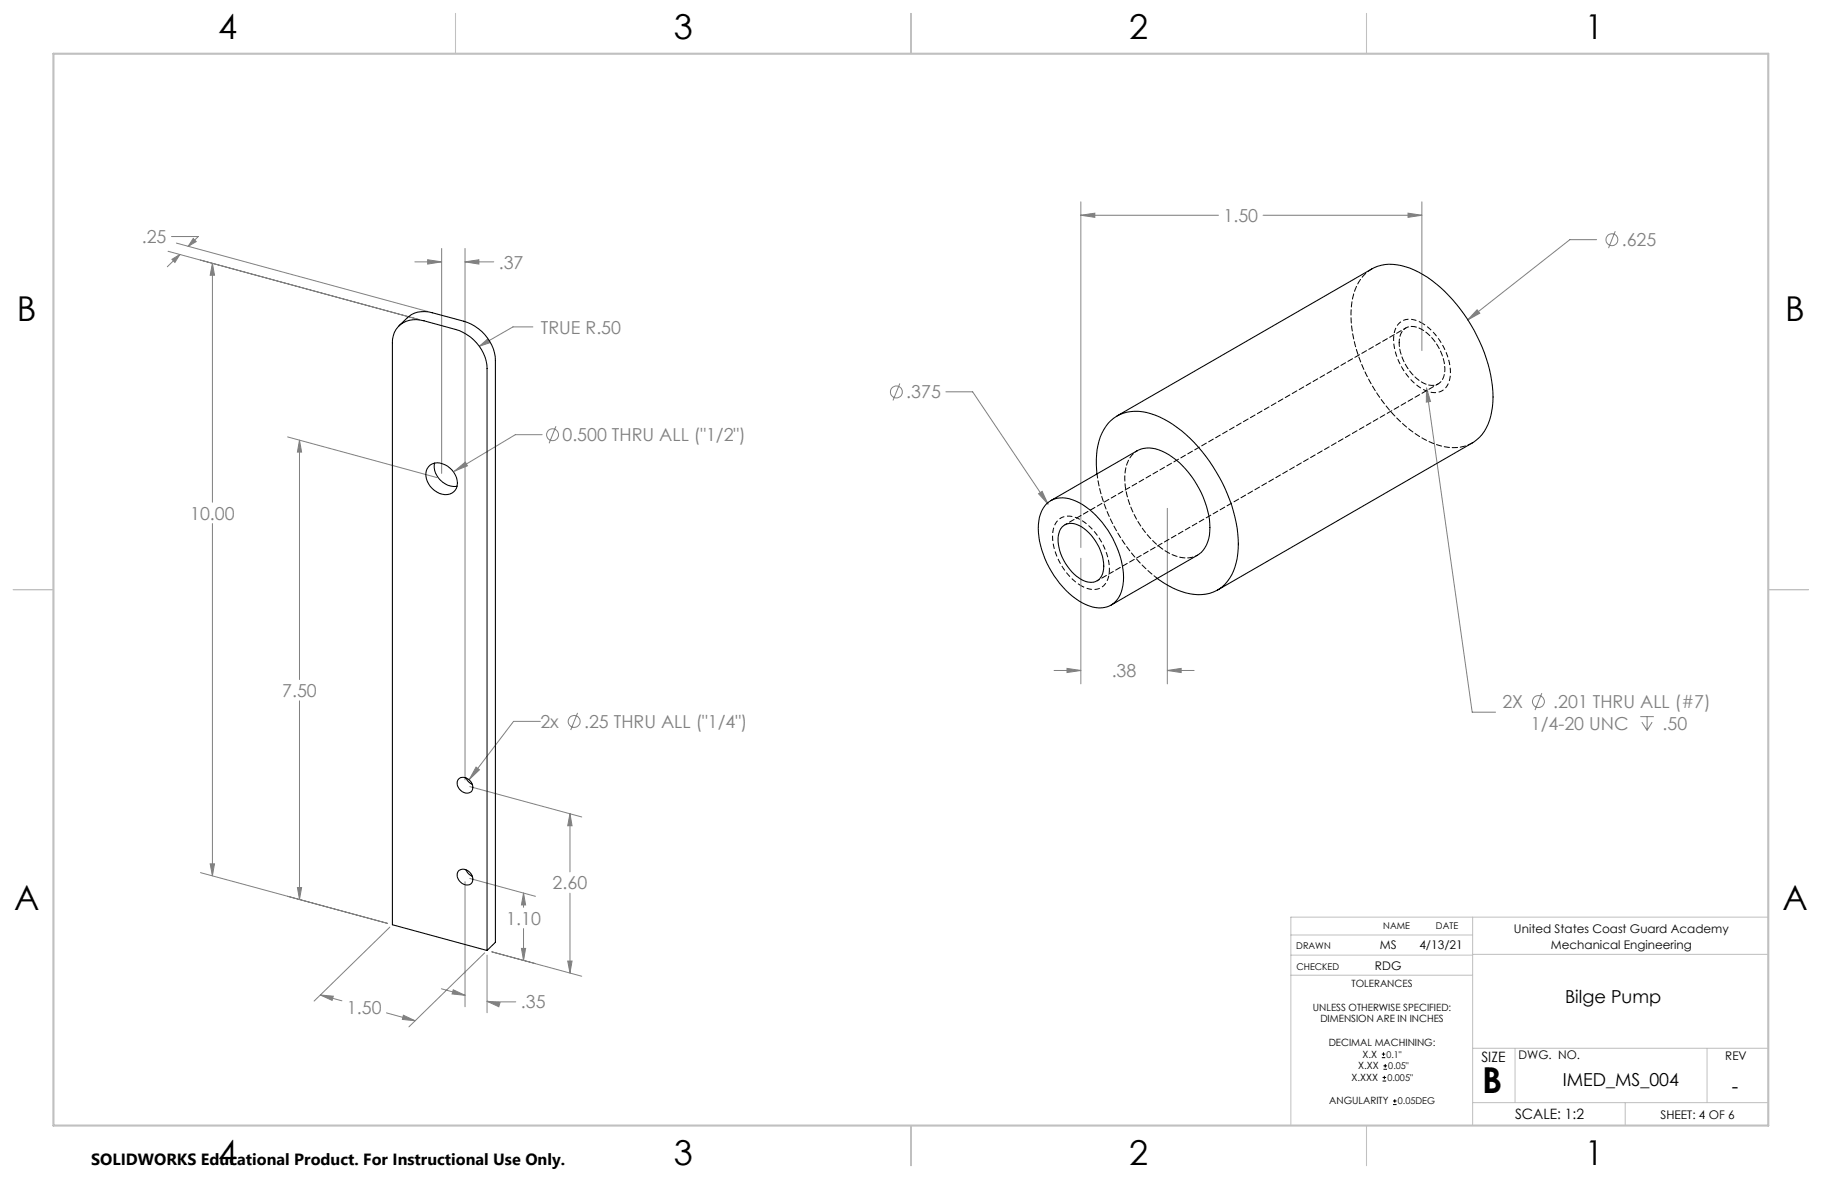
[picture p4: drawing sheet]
<svg xmlns="http://www.w3.org/2000/svg" width="432mm" height="279mm" viewBox="0 0 432 279" stroke-linecap="round" stroke-linejoin="round" font-family="sans-serif">
<g fill="none" stroke="#808080" stroke-width=".24">
<path d="M39.8 59.5l59.5 16.2M40.6 56.1h6.4l-2.4 2.3M41.8 57.6l59.5 16.2M45.8 56.5l.7 .8-1.9 1.1zM104.7 58.9v53.3M110.2 58.9v125.9M256.2 51l3.3-.5v1zM256.2 47.8v82M256.2 51h32.6M299.3 51h37.7M333.7 50.5l3.3 .5-3.3 .5zM337 47.8v35.3"/>
<path d="M378.4 56.8h-6.4l-24.2 19M382.8 54.8l-1.6 4M40.7 61.5l1.9-1.2-1.1 1.9zM42.6 60.3l-2.9 2.9M50.3 62.4l.5 2.8h-1zM50.3 62.4v56.6M98.3 62.1h6.4M101.4 61.6l3.3 .5-3.3 .5zM110.2 62.1l3.3-.5v1zM110.2 62.1h6.8M126.3 77.5h-4.7l-8 4.6M350.1 73.4l.6 .8-2.9 1.6z"/>
<path d="M113.6 82.1l1.9-1.7 .5 .8zM213.3 90.9l-1.7 4M224.2 92.9h6.3l17.9 26.6M338.1 91.9l.9 3.2-1 .2zM338.1 91.9l10.8 76.9h5.5M68.2 103.5l35.3 9.7M71 104.3v56.7M71 104.3l.5 2.8h-1zM107.7 111.7l2.6-2.2 .5 .9zM128.5 103h-6.4l-14.4 8.7M131.8 101l-1.7 4.1M246.1 117l.9-.5 1.4 3z"/>
<path d="M50.3 124.1v83.4M256.2 132.3v29.8M276.6 120.5v41.6M249.8 158.9h6.4M252.9 158.4l3.3 .5-3.3 .5zM276.6 158.9h6.4M276.6 158.9l3.3-.5v1zM71 166.1v47M128.1 171h-6.4l-10.5 13.7M136.9 168.9l-1.6 4.1M365.4 164.3l-1.6 4M388.7 169.8h3.2"/>
<path d="M389.1 171.1l1.2 2M390.3 169.8v3.3M391.5 171.1l-1.2 2M111.3 186.4l26.6 7.2M112.8 181.8l.8 .6-2.4 2.3zM135.1 192.8l.5 2.9h-1.1zM135.1 192.8v13.8M47.5 206.8l44.4 12M49.8 204.7h1l-.5 2.8zM70.5 210.3h1l-.5 2.8zM92.4 219.7l-18 17.5M110.2 209v29.6"/>
<path d="M111.3 208.2l15.6 4.2M124.1 211.6l.5 2.9h-1zM124.1 211.6v3.4M135.1 211.7v18.9M75.9 235.8l5.1 1.4M75.9 235.8l3.1 .3-.3 1zM104.6 234.3l5.6 1.6M107.4 234.6l2.8 1.3-3.1-.4zM114.9 225.8l-18 17.5M115.4 237.3l3.1 .3-.3 1zM115.4 226.3v13.7M115.4 237.3l.5 .1h6.3"/>
<path d="M116.6 225.6l21.3 5.8M123.6 224.8h1l-.5 2.8zM124.1 220.1v7.5M134.5 227.8h1.1l-.5 2.8zM91.6 240l6.8 1.9M95.6 240.6l2.8 1.3-3-.3z"/>
<circle cx="382" cy="56.8" r="1.41"/>
<circle cx="212.4" cy="92.9" r="1.41"/>
<circle cx="131" cy="103" r="1.41"/>
<circle cx="136.1" cy="171" r="1.41"/>
<circle cx="364.6" cy="166.3" r="1.42"/>
</g>
<path d="M327.5 250.6h.8M327.5 249.8h.8M327.7 256.2h.8M327.7 255.3h.8M327.9 249.4v.8M327.9 253.4h.8M327.9 252.6h.8M328.1 255v.8M328.3 252.2v.8M330.1 261.8h.9M330.1 260.9h.9M330.6 260.5v.8" fill="none" stroke="#000" stroke-width=".24"/>
<path d="M337 76.6a4.2 4.2 0 0 0-5.9 .5 9.3 9.3 0 0 0 .5 8.7 12.2 12.2 0 0 0 7.7 7.2 3.7 3.7 0 0 0 4.4-3.8 14.6 14.6 0 0 0-6.7-12.6M256.2 138.8a14.4 14.4 0 0 1-6.7-13 3.8 3.8 0 0 1 5.9-3 14.2 14.2 0 0 1 7.4 13.5 3.8 3.8 0 0 1-6 2.8l-.6-.3" fill="none" stroke="#000" stroke-width=".24" stroke-dasharray="1.3 .6" stroke-dashoffset=".4" stroke-linecap="butt"/>
<path d="M349 217.3v49.4M419.1 217.3h-113.2v49.4M305.9 231.1h43.1M305.9 226.3h43.1M305.9 221.6h43.1M349 226.2h70.1M349 248.4h70.1M359.1 248.4v12.9M404.6 248.4v12.9M349 261.3h70.1M385.2 261.3v5.4" fill="none" stroke="#c0c0c0" stroke-width=".24"/>
<path d="M108 3.2v9.5M215.9 3.2v9.5M323.8 3.2v9.5M3.1 139.7h9.6M419.1 139.7h9.5M215.9 266.7v9.6M323.8 266.7v9.6" fill="none" stroke="#c0c0c0" stroke-width=".25"/>
<path d="M12.7 12.7h406.4v254h-406.4z" fill="none" stroke="#c0c0c0" stroke-width=".5"/>
<path d="M75.9 235.8l3.1 .3-.3 1zM95.6 240.6l2.8 1.3-3-.3zM115.4 237.3l3.1 .3-.3 1zM107.4 234.6l2.8 1.3-3.1-.4zM123.6 224.8h1l-.5 2.8zM124.1 211.6l.5 2.9h-1zM134.5 227.8h1.1l-.5 2.8zM135.1 192.8l.5 2.9h-1.1zM70.5 210.3h1l-.5 2.8zM71 104.3l.5 2.8h-1zM49.8 204.7h1l-.5 2.8zM50.3 62.4l.5 2.8h-1zM45.8 56.5l.7 .8-1.9 1.1zM40.7 61.5l1.9-1.2-1.1 1.9zM113.6 82.1l2.4-.9-.5-.8zM107.7 111.7l3.1-1.3-.5-.9zM112.8 181.8l-1.6 2.9 2.4-2.3zM101.4 61.6l3.3 .5-3.3 .5zM110.2 62.1l3.3-.5v1zM256.2 51l3.3-.5v1zM333.7 50.5l3.3 .5-3.3 .5zM252.9 158.4l3.3 .5-3.3 .5zM276.6 158.9l3.3-.5v1zM246.1 117l2.3 2.5-1.4-3zM350.1 73.4l-2.3 2.4 2.9-1.6zM338.1 91.9l-.1 3.4 1-.2z" fill="#808080"/>
<g fill="none" stroke="#000" stroke-width=".25">
<path d="M94.3 77.5a5.9 5.9 0 0 1 6.2-1.5l7.5 2.1a10.4 10.4 0 0 1 7.4 9.2v137.9l-22.4-6.1v-137.9a5.7 5.7 0 0 1 1.3-3.7zM94.5 77.2a9.3 9.3 0 0 1 4.5-3.2 7.4 7.4 0 0 1 3.4 .1l7.5 2a10.3 10.3 0 0 1 7.5 9.3v137.9l-2 1.9M264.7 98.6l60.4-34.9a10.3 10.3 0 0 1 9-.2 31 31 0 0 1 14.5 13.5 32.9 32.9 0 0 1 5.1 19.4 10.9 10.9 0 0 1-4.8 8.6l-60.4 34.8M101.6 110.6a3.4 3.4 0 0 1 4.4-.1 4.3 4.3 0 0 1 1.9 5.6 3.4 3.4 0 0 1-4.9 .1 4.1 4.1 0 0 1-1.4-5.6zM103 109.7a4.9 4.9 0 0 0 5.3 5.5M248.1 119.3a6.1 6.1 0 0 1 6.9-.6 21.5 21.5 0 0 1 10.7 14.2 11.1 11.1 0 0 1-1 9.3 5.8 5.8 0 0 1-7.3 1.1 21.5 21.5 0 0 1-10.8-14.1 11.2 11.2 0 0 1 1-9.3zM249 118.6l20.5-11.8a6.8 6.8 0 0 1 6.7 .5 22.2 22.2 0 0 1 10.5 17.7 7.1 7.1 0 0 1-2.9 6.6l-20.5 11.8M260 112.3a15.8 15.8 0 0 1 2.6-12 9.2 9.2 0 0 1 10.1-2.3 28.2 28.2 0 0 1 14 11.4 34.7 34.7 0 0 1 6.7 20.7 11.8 11.8 0 0 1-4.4 9.5 10.5 10.5 0 0 1-10 .2l-2.1-1-2.7-1.7M251.7 124.9a3.5 3.5 0 0 1 4.6-.1 11.4 11.4 0 0 1 5.1 10.6 3.1 3.1 0 0 1-5.1 2 11.6 11.6 0 0 1-5.5-10.5l.3-1.1zM108.8 184.5a2.28 2.28 0 0 1 2.5 .4 2.28 2.28 0 0 1 .6 2.5 2.16 2.16 0 0 1-2.4 .2 2.16 2.16 0 0 1-1.2-2l.1-.4zM110.4 184.4l.7 .9 .8 .6M108.8 206.3a2.28 2.28 0 0 1 2.5 .4 2.28 2.28 0 0 1 .6 2.5 1.91 1.91 0 0 1-3.1-.5 1.79 1.79 0 0 1 0-2.4z"/>
<path d="M110.4 206.1l.7 1.1 .8 .5"/>
</g>
<path d="M269.5 106.8a7.1 7.1 0 0 0-2.9 6.6 22.2 22.2 0 0 0 10.5 17.7 6.8 6.8 0 0 0 6.7 .5" fill="none" stroke="#000" stroke-width=".24" stroke-dasharray="1.3 .6" stroke-dashoffset=".7"/>
<path d="M260 112.3a38.5 38.5 0 0 0 14.3 24.8" fill="none" stroke="#000" stroke-width=".24" stroke-dasharray="1.3 .6" stroke-dashoffset=".3"/>
<path d="M325.1 63.7a10.9 10.9 0 0 0-4.9 9.2 34.6 34.6 0 0 0 7.2 21.9 27.5 27.5 0 0 0 14 10.9 9.8 9.8 0 0 0 7.5-.7" fill="none" stroke="#000" stroke-width=".24" stroke-dasharray="1.3 .6" stroke-dashoffset=".1"/>
<path d="M331.6 81.2a3.2 3.2 0 0 1 3.5-3.8 10 10 0 0 1 6.7 6.7 6.4 6.4 0 0 1-.3 6.4 3.4 3.4 0 0 1-4.6 0 12 12 0 0 1-5.3-9.3" fill="none" stroke="#000" stroke-width=".24" stroke-dasharray="1.3 .6" stroke-dashoffset=".4"/>
<path d="M333.2 77.7l-80.8 46.7M260 137.6l80.8-46.6" fill="none" stroke="#000" stroke-width=".24" stroke-dasharray="1.3 .6" stroke-dashoffset=".6"/>
<text font-size="8.5" x="351.3" y="259">B</text>
<g font-size="8.1">
<text x="51.7" y="9.3">4</text>
<text x="159.7" y="9.3">3</text>
<text x="267.6" y="9.3">2</text>
<text x="375.6" y="9.3">1</text>
<text x="4" y="76">B</text>
<text x="423.1" y="76">B</text>
<text x="3.3" y="215.7">A</text>
<text x="422.4" y="215.7">A</text>
<text x="51.7" y="276">4</text>
<text x="159.7" y="276">3</text>
<text x="267.6" y="276">2</text>
<text x="375.6" y="276">1</text>
</g>
<text font-size="4.7" x="410.5" y="259.1">-</text>
<g font-size="4.2" fill="#808080">
<text x="290" y="52.6">1.50</text>
<text x="33.6" y="57.7">.25</text>
<text x="384.4" y="58.3">.625</text>
<text x="118.2" y="63.7">.37</text>
<text x="128.2" y="79">TRUE R.50</text>
<text x="214.8" y="94.4">.375</text>
<text x="133.3" y="104.6">0.500 THRU ALL (&quot;1/2&quot;)</text>
<text x="45.1" y="123.1">10.00</text>
<text x="263.5" y="160.5">.38</text>
<text x="66.9" y="165.2">7.50</text>
<text x="356.1" y="167.8">2X</text>
<text x="368.1" y="167.8">.201 THRU ALL (#7)</text>
<text x="128.1" y="172.5">2x</text>
<text x="138.4" y="172.5">.25 THRU ALL (&quot;1/4&quot;)</text>
<text x="362.8" y="172.9">1/4-20 UNC</text>
<text x="394" y="172.9">.50</text>
<text x="131" y="210.7">2.60</text>
<text x="120" y="219.1">1.10</text>
<text x="123.4" y="239">.35</text>
<text x="82.2" y="240.2">1.50</text>
</g>
<g font-size="4.2">
<text x="370.9" y="237.7">Bilge Pump</text>
<text x="370.4" y="257.4">IMED_MS_004</text>
</g>
<text font-size="3.8" x="21.6" y="276">SOLIDWORKS Educational Product. For Instructional Use Only.</text>
<g font-size="3.4">
<text x="351.1" y="251.6">SIZE</text>
<text x="359.1" y="265.2">SCALE: 1:2</text>
</g>
<g font-size="2.8">
<text x="358.8" y="221.1">United States Coast Guard Academy</text>
<text x="327" y="224.9">MS</text>
<text x="336.4" y="224.9">4/13/21</text>
<text x="367.6" y="225">Mechanical Engineering</text>
<text x="325.9" y="229.9">RDG</text>
<text x="359.9" y="251">DWG. NO.</text>
<text x="408.9" y="251.1">REV</text>
<text x="393.5" y="265.2">SHEET: 4 OF 6</text>
</g>
<g font-size="2.4">
<text x="320.3" y="233.9">TOLERANCES</text>
<text x="311.2" y="239.5">UNLESS OTHERWISE SPECIFIED:</text>
<text x="312.9" y="242.3">DIMENSION ARE IN INCHES</text>
<text x="314.9" y="247.8">DECIMAL MACHINING:</text>
<text x="322.9" y="250.6">X.X</text>
<text x="320.3" y="256.2">X.XXX</text>
<text x="321.9" y="253.4">X.XX</text>
<text x="315" y="261.7">ANGULARITY</text>
</g>
<g font-size="2.2">
<text x="327.8" y="220.1">NAME</text>
<text x="340.3" y="220.2">DATE</text>
<text x="307.2" y="224.9">DRAWN</text>
<text x="307.3" y="229.8">CHECKED</text>
<text x="328.6" y="250.6">0.1&quot;</text>
<text x="328.8" y="256.2">0.005&quot;</text>
<text x="329" y="253.4">0.05&quot;</text>
<text x="331.3" y="261.7">0.05DEG</text>
</g>
</svg>
